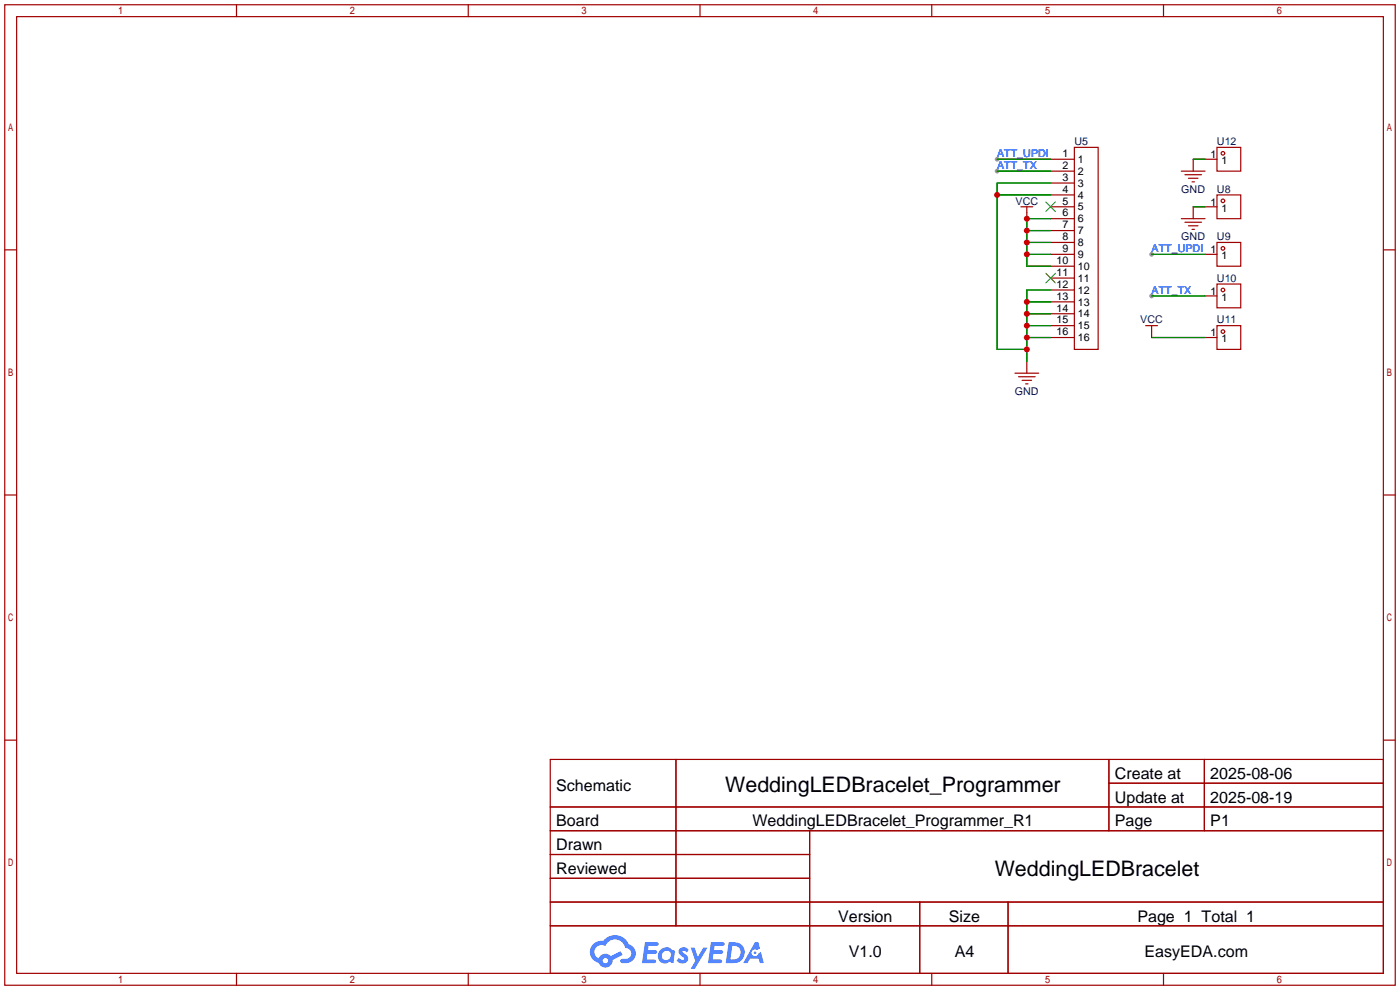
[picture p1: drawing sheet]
<svg xmlns="http://www.w3.org/2000/svg" width="299mm" height="212mm" viewBox="0 0 299 212" stroke-linecap="round" stroke-linejoin="round" font-family="sans-serif">
<g fill="#999">
<circle cx="213.1" cy="34" r=".51"/>
<circle cx="213.1" cy="36.6" r=".51"/>
<circle cx="246.1" cy="54.4" r=".51"/>
<circle cx="246.1" cy="63.2" r=".51"/>
</g>
<g fill="none" stroke="#a10000" stroke-width=".25">
<path d="M1 1h297.2v209.6h-297.2zM3.6 3.6h292.1v204.4h-292.1zM50.5 1v2.6M100.1 1v2.6M149.6 1v2.6M199.1 1v2.6M248.7 1v2.6M1 53.4h2.6M295.7 53.4h2.5M1 105.8h2.6M295.7 105.8h2.5M1 158.2h2.6"/>
<path d="M295.7 158.2h2.5M117.6 162.3h178.1v45.7h-178.1zM117.6 172.5h178.1M117.6 177.5h178.1M144.5 162.3v35.6M173 177.5v30.5M237 162.3v15.2M237 167.4h58.7M257.4 162.3v15.2M117.6 182.6h55.4M117.6 192.8h178.1M117.6 187.7h55.4"/>
<path d="M117.6 197.9h178.1M196.6 192.8v15.2M215.4 192.8v15.2M50.5 208v2.6M100.1 208v2.6M149.6 208v2.6M199.1 208v2.6M248.7 208v2.6"/>
</g>
<g fill="#5487ff">
<path d="M145.3 202.7a1.3 1.3 0 0 1 1.9 .3l-.4 .6a.54 .54 0 0 0-.9-.2l.1 .2a1.34 1.34 0 0 1 .9 1.8 1.47 1.47 0 0 1-2.3-.1l.5-.6 .8 .5a.31 .31 0 0 0 .4-.3 .31 .31 0 0 0-.3-.4 1.12 1.12 0 0 1-.7-1.8z"/>
<path d="M147.6 202.5h.9l.6 2 1.2-2h.9l-2.7 4.6h-.9l1-1.7z"/>
<path d="M137.8 201.4h1.7a1.31 1.31 0 0 1 1.2 .2 .4 .4 0 0 1-.3 .5l-1.8 .1-.1 .9h1.6a.4 .4 0 0 1 .4 .4 .4 .4 0 0 1-.5 .4h-1.6l-.2 1.2h1.4a.46 .46 0 0 1 .5 0 .46 .46 0 0 1 .1 .5l-.4 .2h-2.6z"/>
<path d="M151.9 201.4h1.7a1.32 1.32 0 0 1 1.2 .2 .39 .39 0 0 1-.3 .5l-1.8 .1-.1 .9h1.6a.4 .4 0 0 1 .4 .4 .4 .4 0 0 1-.4 .4h-1.7l-.2 1.2h1.4a.46 .46 0 0 1 .5 0 .46 .46 0 0 1 .1 .5l-.4 .2h-2.6z"/>
<path d="M161.3 201.4h.8l.3 1.3-.6 .4a.75 .75 0 0 0-1.1 .3 .75 .75 0 0 0 .5 1 .75 .75 0 0 0 .9-.7l.5-.2 .6 2.3h-.8l-.3-.9h-1.8l-.5 .9h-1z"/>
<path d="M155.7 201.4l-.6 4.4h1.5a2.27 2.27 0 0 0 2.6-2.2 2.27 2.27 0 0 0-2.7-2.2zM156.5 202.1a1.5 1.5 0 0 1 1.8 1.6 1.5 1.5 0 0 1-1.9 1.4h-.3z"/>
<path d="M141.2 203a1.6 1.6 0 0 0-.3 2.3 1.6 1.6 0 0 0 2.3 .2l.7 .3 .3-2.4-.1-.3-.5-.1a1.58 1.58 0 0 0-2.4 0zM141.8 203.5a.98 .98 0 0 1 1.6 .4 .98 .98 0 0 1-1.1 1.3 .94 .94 0 0 1-.9-.7 .94 .94 0 0 1 .4-1z"/>
<path d="M126.8 201.8a2.37 2.37 0 0 0 1.1 4 1.54 1.54 0 0 0 1.8 1 1.54 1.54 0 0 0 1.2-1.6l2.2-1.1-.5-.8-2 1a1.57 1.57 0 0 0-2.7 .5 1.5 1.5 0 0 1-.7-2.1 1.5 1.5 0 0 1 2.2-.5 2.23 2.23 0 0 1 2.3-1.4 2.23 2.23 0 0 1 2 1.8 1.16 1.16 0 0 1 1.2 1.1 1.16 1.16 0 0 1-1.1 1.2h-.7a.47 .47 0 0 0-.5 .4 .47 .47 0 0 0 .4 .5 2.17 2.17 0 0 0 2.5-.9 2.17 2.17 0 0 0-.3-2.7l-.8-.4a3.2 3.2 0 0 0-5.5-.7l-1.1 .1zM128.8 205.3a.6 .6 0 0 1 1.2 0 .6 .6 0 0 1-1.2 0z"/>
<circle cx="161.4" cy="203.6" r=".28"/>
</g>
<g fill="none" stroke="#a10000" stroke-width=".25">
<path d="M224.5 34h5.1M224.5 36.6h5.1M224.5 39.1h5.1M229.6 31.5h5.1v43.2h-5.1zM252.5 36.6h5.1M253.2 37.3h3.6M254 38.1h2M254.8 38.9h.5M255 34v2.6M257.6 34h2.5M260.1 31.5h5.1v5.1h-5.1zM218.2 44.2h2.5"/>
<path d="M219.5 44.2v2.5M224.5 41.7h5.1M224.5 44.2h5.1M224.5 46.7h5.1M224.5 49.3h5.1M224.5 51.8h5.1M224.5 54.4h5.1M224.5 56.9h5.1M224.5 59.4h5.1M252.5 46.7h5.1M253.2 47.5h3.6M254 48.3h2"/>
<path d="M254.8 49h.5M255 44.2v2.5M257.6 44.2h2.5M257.6 54.4h2.5M260.1 41.7h5.1v5h-5.1zM260.1 51.8h5.1v5.1h-5.1zM216.9 79.8h5.1M219.5 77.2v2.6M224.5 62h5.1M224.5 64.5h5.1M224.5 67.1h5.1M224.5 69.6h5.1"/>
<path d="M224.5 72.1h5.1M244.9 69.6h2.5M246.1 69.6v2.5M257.6 72.1h2.5M257.6 63.2h2.5M260.1 60.7h5.1v5.1h-5.1zM260.1 69.6h5.1v5.1h-5.1zM217.7 80.5h3.5M218.4 81.3h2.1M219.2 82h.5"/>
<circle cx="261.4" cy="32.8" r=".38"/>
<circle cx="261.4" cy="42.9" r=".38"/>
<circle cx="261.4" cy="53.1" r=".38"/>
<circle cx="261.4" cy="70.9" r=".38"/>
<circle cx="261.4" cy="62" r=".38"/>
</g>
<path d="M223.5 43.2l2.1 2M223.5 58.4l2.1 2.1M225.6 43.2l-2.1 2M225.6 58.4l-2.1 2.1" fill="none" stroke="#3c3" stroke-width=".25"/>
<g fill="none" stroke="#008700" stroke-width=".25">
<path d="M213.1 34h11.4M213.1 36.6h11.4M224.5 39.1h-11.4v35.6h6.4M255 34h2.6M213.1 41.7h11.4M219.5 49.3h5M219.5 51.8h5M219.5 54.4h5M224.5 46.7h-5v10.2h5M246.1 54.4h11.5M255 44.2h2.6M219.5 72.1h5"/>
<path d="M219.5 69.6h5M219.5 67.1h5M219.5 64.5h5M224.5 62h-5v15.2M246.1 72.1h11.5M246.1 63.2h11.5"/>
</g>
<g fill="#c00">
<circle cx="219.5" cy="46.7" r=".63"/>
<circle cx="219.5" cy="49.3" r=".63"/>
<circle cx="219.5" cy="51.8" r=".63"/>
<circle cx="219.5" cy="54.4" r=".63"/>
<circle cx="219.5" cy="74.7" r=".63"/>
<circle cx="213.1" cy="41.7" r=".63"/>
<circle cx="219.5" cy="72.1" r=".63"/>
<circle cx="219.5" cy="69.6" r=".63"/>
<circle cx="219.5" cy="67.1" r=".63"/>
<circle cx="219.5" cy="64.5" r=".63"/>
</g>
<g font-size="4.6">
<text x="155" y="169.3">WeddingLEDBracelet_Programmer</text>
<text x="212.6" y="187.1">WeddingLEDBracelet</text>
</g>
<g font-size="3.4">
<text x="238.3" y="166.5">Create at</text>
<text x="258.7" y="166.5">2025-08-06</text>
<text x="118.9" y="169">Schematic</text>
<text x="238.3" y="171.6">Update at</text>
<text x="258.7" y="171.6">2025-08-19</text>
<text x="118.9" y="176.6">Board</text>
<text x="160.8" y="176.6">WeddingLEDBracelet_Programmer_R1</text>
<text x="238.3" y="176.6">Page</text>
<text x="258.7" y="176.6">P1</text>
<text x="118.9" y="181.7">Drawn</text>
<text x="118.9" y="186.8">Reviewed</text>
<text x="179.1" y="197">Version</text>
<text x="202.8" y="197">Size</text>
<text x="243.1" y="197">Page 1 Total 1</text>
<text x="181.4" y="204.6">V1.0</text>
<text x="204" y="204.6">A4</text>
<text x="244.6" y="204.6">EasyEDA.com</text>
</g>
<g font-size="2.3" fill="#00f">
<text x="213.1" y="33.6">ATT_UPDI</text>
<text x="213.1" y="36.1">ATT_TX</text>
<text x="246.1" y="53.9">ATT_UPDI 1</text>
<text x="246.1" y="62.8">ATT_TX</text>
</g>
<g font-size="2.3">
<text x="227.1" y="33.6">1</text>
<text x="230.4" y="34.8">1</text>
<text x="258.7" y="33.8">1</text>
<text x="261" y="35.1">1</text>
<text x="227.1" y="36.1">2</text>
<text x="227.1" y="38.6">3</text>
<text x="227.1" y="41.2">4</text>
<text x="230.4" y="37.4">2</text>
<text x="230.4" y="39.9">3</text>
<text x="227.1" y="43.7">5</text>
<text x="227.1" y="46.3">6</text>
<text x="230.4" y="42.4">4</text>
<text x="230.4" y="45">5</text>
<text x="230.4" y="47.5">6</text>
<text x="258.7" y="43.9">1</text>
<text x="261" y="45.2">1</text>
<text x="227.1" y="48.8">7</text>
<text x="227.1" y="51.3">8</text>
<text x="227.1" y="53.9">9</text>
<text x="230.4" y="50.1">7</text>
<text x="230.4" y="52.6">8</text>
<text x="225.8" y="56.4">10</text>
<text x="225.8" y="59">11</text>
<text x="230.4" y="55.1">9</text>
<text x="230.4" y="57.7">10</text>
<text x="261" y="55.4">1</text>
<text x="225.8" y="61.5">12</text>
<text x="225.8" y="64">13</text>
<text x="230.4" y="60.2">11</text>
<text x="230.4" y="62.8">12</text>
<text x="230.4" y="65.3">13</text>
<text x="258.7" y="63">1</text>
<text x="261" y="64.3">1</text>
<text x="225.8" y="66.6">14</text>
<text x="225.8" y="69.1">15</text>
<text x="225.8" y="71.7">16</text>
<text x="230.4" y="67.8">14</text>
<text x="230.4" y="70.4">15</text>
<text x="258.7" y="71.9">1</text>
<text x="230.4" y="72.9">16</text>
<text x="261" y="73.2">1</text>
</g>
<g font-size="2.3" fill="#000080">
<text x="229.6" y="31">U5</text>
<text x="260.1" y="31">U12</text>
<text x="252.5" y="41.2">GND</text>
<text x="260.1" y="41.2">U8</text>
<text x="217" y="43.7">VCC</text>
<text x="252.5" y="51.3">GND</text>
<text x="260.1" y="51.3">U9</text>
<text x="260.1" y="60.2">U10</text>
<text x="243.7" y="69.1">VCC</text>
<text x="260.1" y="69.1">U11</text>
<text x="216.9" y="84.4">GND</text>
</g>
</svg>
